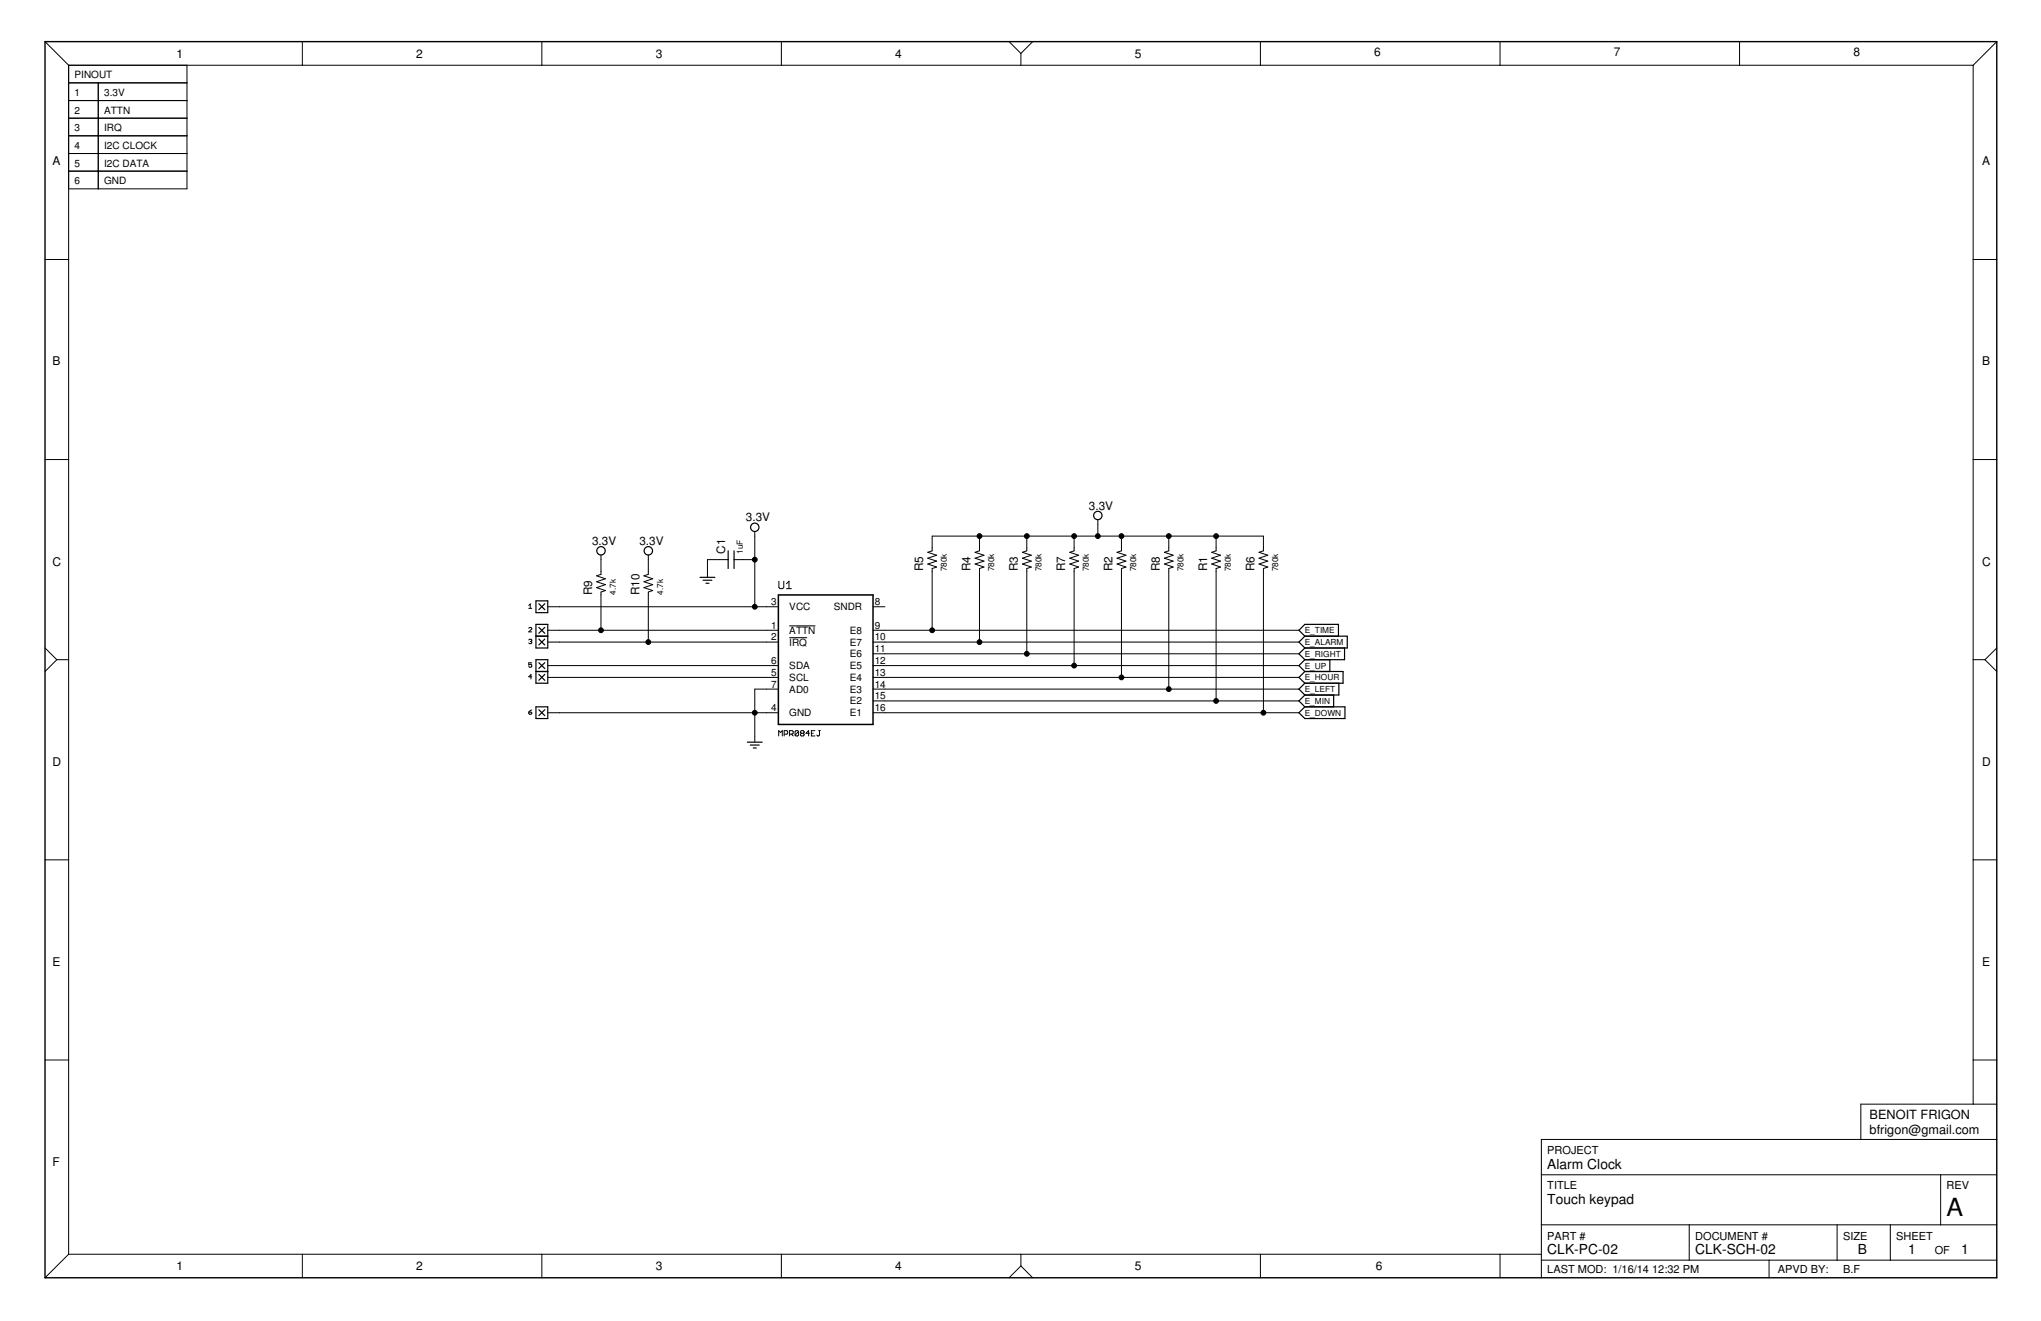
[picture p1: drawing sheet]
<svg xmlns="http://www.w3.org/2000/svg" width="432mm" height="279mm" viewBox="0 0 432 279" stroke-linecap="round" stroke-linejoin="round" font-family="sans-serif">
<g fill="none" stroke="#000" stroke-width=".21">
<path d="M9.5 8.8l5 5M14.5 13.8v251.5M14.5 13.8h402.9M14.5 17.5h25.1M20.8 17.5v22.4M39.6 13.8v26.1h-25.1M64 8.8v5M114.6 8.8v5M165.3 8.8v5M213.5 8.8l2.5 2.5M216 11.3v2.5M218.5 8.8l-2.5 2.5"/>
<path d="M266.7 8.8v5M317.4 8.8v5M368 8.8v5M417.4 13.8v219.7M422.4 8.8l-5 5M14.5 21.3h25.1M14.5 25h25.1M14.5 28.7h25.1M14.5 32.5h25.1M14.5 36.2h25.1M9.5 54.9h5M417.4 54.9h5"/>
<path d="M9.5 97.2h5M417.4 97.2h5M127.1 117.4v4.1l-.9 .3 1.9 .6-1.9 .6 1.9 .7-1.9 .6 1.9 .6-1 .3v8.1M137.2 117.4v4.1l-1 .3 1.9 .6-1.9 .6 1.9 .7-1.9 .6 1.9 .6-.9 .3v10.6M154.1 118.4h-4.4v3.7M155.3 118.4h4.4M159.7 112.4v15.9M207.2 113.4v3.1l-.9 .3 1.9 .6-1.9 .7 1.9 .6-1.9 .6 1.9 .6-1 .3v15.6M217.2 113.4v3.1l-.9 .3 1.9 .6-1.9 .7 1.9 .6-1.9 .6 1.9 .6-1 .3v18.1M227.2 113.4v3.1l-.9 .3 1.9 .6-1.9 .7 1.9 .6-1.9 .6 1.9 .6-1 .3v20.6M232.3 109.9v3.5M237.3 113.4v3.1l-1 .3 1.9 .6-1.9 .7 1.9 .6-1.9 .6 1.9 .6-.9 .3v23.1"/>
<path d="M247.3 113.4v3.1l-1 .3 1.9 .6-1.9 .7 1.9 .6-1.9 .6 1.9 .6-.9 .3v25.6M257.3 113.4v3.1l-1 .3 1.9 .6-1.9 .7 1.9 .6-1.9 .6 1.9 .6-.9 .3v28.1M9.5 137.1l2.5 2.4M12 139.5h2.5M12 139.5l-2.5 2.5M111.9 132.9l.1-.2 .5 .2-.6 .7h.6M111.9 135.4l.4-.2 .2 .2-.2 .3M111.9 128.1l.3-.4v1M111.9 128.7h.6M112.2 135.7h.1M112.3 135.7l.2 .1-.2 .3-.4-.1M115.9 135.8h48.8"/>
<path d="M115.9 133.3h48.8M115.9 128.3h48.8M164.8 122.9v1.3l.2 .3h.6l.2-.3v-1.3M166.4 124.5h1M166.4 123.5l.5-.6v1.6M167 132.4h5.5M167 134.9h3.8M184.7 138.3h90.1M184.7 135.8h90.1M184.7 133.3h90.1M184.7 128.3h2.5M197.2 133.3v-13.1l1-.3-1.9-.6 1.9-.6-1.9-.6 1.9-.7-1.9-.6 .9-.3v-3.1h70.1v3.1l-.9 .3 1.8 .6-1.8 .7 1.8 .6-1.8 .6 1.8 .6-.9 .3v30.5"/>
<path d="M417.4 139.5h2.5M419.9 139.5l2.5 2.5M422.4 137.1l-2.5 2.4M111.9 150.6h.4l.2 .3-.5 .2zM112.5 140.2h-.6v.5l.3-.2 .3 .2v.3l-.2 .1-.4-.1M112.5 143.2h-.6l.4-.5v.9M112.5 150.2l-.6 .4M115.9 150.7h48.8M115.9 143.3h48.8M115.9 140.8h48.8M164.7 145.8h-5v11.2M164.7 155.7v-1.2l.4 .4 .4-.4v1.2"/>
<path d="M165.9 155.3h.6l.1-.2v-.4l-.1-.2h-.6v1.2M167 155.3h.6l.2-.2v-.4l-.2-.2h-.6v1.2M167.4 155.3l.4 .4M169 154.7l-.2-.2h-.4l-.2 .2v.8M169 154.7v.8l-.2 .2h-.4l-.2-.2M169 154.7l-.8 .8M169.5 155.1l-.1-.2 .1-.4h.4l.2 .2-.2 .4M169.5 155.1l-.1 .2 .1 .4h.4l.2-.2-.2-.4M169.5 155.1h.4M171.3 155.1h-.8l.6-.6v1.2M171.7 155.1h.3M172.4 154.5h-.7v1.2h.7"/>
<path d="M173.2 154.5h.4M173.4 154.5v1l-.2 .2-.4-.2M184.7 150.7h90.1M184.7 148.3h90.1M184.7 145.8h90.1M184.7 143.3h90.1M184.7 140.8h90.1M9.5 181.9h5M417.4 181.9h5M9.5 224.2h5M417.4 224.2h5M422.4 233.5h-28.7v7.5"/>
<path d="M326.1 259.1h96.3M326.1 248.5h96.3M357.4 259.1v7.4M388.7 259.1v7.4M399.9 259.1v7.4M410.6 248.5v10.6M422.4 241h-96.3v29.3M14.5 265.3l-5 5M14.5 265.3h311.6M64 265.3v5M114.6 265.3v5M165.3 265.3v5"/>
<path d="M216 265.3v2.5M216 267.8l-2.5 2.5M216 267.8l2.5 2.5M266.7 265.3v5M317.4 265.3v5M326.1 266.5h96.3M374.3 266.5v3.8"/>
</g>
<g fill="none" stroke="#000" stroke-width=".25">
<path d="M154.1 116.5v3.7M155.3 116.5v3.7M113.4 139.5h2.5v5h-2.5zM113.4 132.1h2.5v5h-2.5zM113.4 134.6h2.5M113.4 127.1h2.5v2.5h-2.5zM114 132.7l1.3 1.2M114 135.2l1.3 1.2M114 127.7l1.3 1.2M115.3 132.7l-1.3 1.2M115.3 135.2l-1.3 1.2M115.3 127.7l-1.3 1.2"/>
<path d="M148.1 122.1h3.1M148.7 122.7h1.9M149.4 123.4h.6M276.1 137.1l-1.3 1.2 1.3 1.2M276.1 134.6h8.9v2.5h-8.9M276.1 134.6l-1.3 1.2 1.3 1.3M276.1 134.6l-1.3-1.3 1.3-1.2h7.1v2.5M276.1 139.5l-1.3 1.3 1.3 1.2M281.3 139.5v2.5M284.5 137.1v2.4h-8.4M113.4 149.5h2.5v2.5h-2.5zM113.4 142h2.5"/>
<path d="M114 140.2l1.3 1.2M114 142.6l1.3 1.3M114 150.1l1.3 1.3M115.3 140.2l-1.3 1.2M115.3 142.6l-1.3 1.3M115.3 150.1l-1.3 1.3M158.1 157h3.1M158.7 157.6h1.9M159.4 158.2h.6M274.8 150.7l1.3-1.2h8.4v2.5h-8.4zM276.1 147l-1.3 1.3 1.3 1.2M276.1 142l-1.3 1.3 1.3 1.2"/>
<path d="M276.1 142h8v2.5h-8M276.1 144.5l-1.3 1.3 1.3 1.2M282.2 147v2.5M283.3 144.5v2.5h-7.2"/>
<circle cx="127.1" cy="116.5" r=".89"/>
<circle cx="137.2" cy="116.5" r=".89"/>
<circle cx="159.7" cy="111.5" r=".89"/>
<circle cx="232.3" cy="109" r=".89"/>
</g>
<path d="M9.5 8.8h412.9v261.5h-412.9z" fill="none" stroke="#000" stroke-width=".3"/>
<path d="M164.7 125.8h20v27.4h-20z" fill="none" stroke="#000" stroke-width=".32"/>
<g fill="#000" stroke="#000" stroke-width=".21">
<circle cx="159.7" cy="118.4" r=".51"/>
<circle cx="207.2" cy="113.4" r=".51"/>
<circle cx="217.2" cy="113.4" r=".51"/>
<circle cx="227.2" cy="113.4" r=".51"/>
<circle cx="232.3" cy="113.4" r=".51"/>
<circle cx="237.3" cy="113.4" r=".51"/>
<circle cx="247.3" cy="113.4" r=".51"/>
<circle cx="257.3" cy="113.4" r=".51"/>
<circle cx="127.1" cy="133.3" r=".51"/>
<circle cx="137.2" cy="135.8" r=".51"/>
<circle cx="159.7" cy="128.3" r=".51"/>
<circle cx="197.2" cy="133.3" r=".51"/>
<circle cx="207.2" cy="135.8" r=".51"/>
<circle cx="217.2" cy="138.3" r=".51"/>
<circle cx="159.7" cy="150.7" r=".51"/>
<circle cx="227.2" cy="140.8" r=".51"/>
<circle cx="237.3" cy="143.3" r=".51"/>
<circle cx="247.3" cy="145.8" r=".51"/>
<circle cx="257.3" cy="148.3" r=".51"/>
<circle cx="267.3" cy="150.7" r=".51"/>
</g>
<text font-size="5.3" x="411.8" y="257.2">A</text>
<g font-size="2.9">
<text x="327.4" y="247.2">Alarm Clock</text>
<text x="327.4" y="254.7">Touch keypad</text>
<text x="327.4" y="265.3">CLK-PC-02</text>
<text x="358.6" y="265.3">CLK-SCH-02</text>
<text x="393" y="265.3">B</text>
<text x="403.7" y="265.3">1</text>
<text x="414.9" y="265.3">1</text>
</g>
<g font-size="2.7">
<text x="395.5" y="239.8">bfrigon@gmail.com</text>
<text x="395.5" y="236.6">BENOIT FRIGON</text>
</g>
<g font-size="2.5">
<text x="290.8" y="11.9">6</text>
<text x="341.4" y="11.9">7</text>
<text x="392.1" y="11.9">8</text>
<text x="37.4" y="12.2">1</text>
<text x="88" y="12.2">2</text>
<text x="138.7" y="12.2">3</text>
<text x="189.4" y="12.2">4</text>
<text x="240.1" y="12.2">5</text>
<text x="11.1" y="35">A</text>
<text x="419.3" y="35">A</text>
<text x="11.1" y="77.3">B</text>
<text x="419.3" y="77.3">B</text>
<text x="230.4" y="107.8">3.3V</text>
<text x="157.8" y="110.3">3.3V</text>
<text x="11.1" y="119.6">C</text>
<text x="125.3" y="115.3">3.3V</text>
<text x="135.3" y="115.3">3.3V</text>
<text x="153.4" y="117.1" transform="rotate(-90 153.4 117.1)">C1</text>
<text x="419.3" y="119.6">C</text>
<text x="125.3" y="125.8" transform="rotate(-90 125.3 125.8)">R9</text>
<text x="135.3" y="125.8" transform="rotate(-90 135.3 125.8)">R10</text>
<text x="195.3" y="120.9" transform="rotate(-90 195.3 120.9)">R5</text>
<text x="205.4" y="120.9" transform="rotate(-90 205.4 120.9)">R4</text>
<text x="215.4" y="120.9" transform="rotate(-90 215.4 120.9)">R3</text>
<text x="225.4" y="120.9" transform="rotate(-90 225.4 120.9)">R7</text>
<text x="235.4" y="120.9" transform="rotate(-90 235.4 120.9)">R2</text>
<text x="245.4" y="120.9" transform="rotate(-90 245.4 120.9)">R8</text>
<text x="255.4" y="120.9" transform="rotate(-90 255.4 120.9)">R1</text>
<text x="265.4" y="120.9" transform="rotate(-90 265.4 120.9)">R6</text>
<text x="11.1" y="161.9">D</text>
<text x="419.3" y="161.9">D</text>
<text x="11.1" y="204.3">E</text>
<text x="419.3" y="204.3">E</text>
<text x="11.1" y="246.6">F</text>
<text x="37.4" y="268.7">1</text>
<text x="88" y="268.7">2</text>
<text x="138.7" y="268.7">3</text>
<text x="189.4" y="268.7">4</text>
<text x="240.1" y="268.7">5</text>
<text x="291.1" y="268.7">6</text>
</g>
<g font-size="2.3">
<text x="327.4" y="244.1">PROJECT</text>
<text x="327.4" y="251.6">TITLE</text>
<text x="411.8" y="251.6">REV</text>
<text x="327.4" y="262.2">PART #</text>
<text x="358.6" y="262.2">DOCUMENT #</text>
<text x="389.9" y="262.2">SIZE</text>
<text x="401.2" y="262.2">SHEET</text>
<text x="327.4" y="269.3">LAST MOD: 1/16/14</text>
<text x="349.5" y="269.3">12:32 PM</text>
<text x="376.2" y="269.3">APVD BY:</text>
<text x="389.9" y="269.3">B.F</text>
<text x="409.3" y="265.3">OF</text>
</g>
<g font-size="2.1">
<text x="15.8" y="16.6">PINOUT</text>
<text x="15.8" y="20.3">1</text>
<text x="22" y="20.3">3.3V</text>
<text x="15.8" y="24.1">2</text>
<text x="15.8" y="27.8">3</text>
<text x="22" y="24.1">ATTN</text>
<text x="22" y="27.8">IRQ</text>
<text x="15.8" y="31.5">4</text>
<text x="15.8" y="35.3">5</text>
<text x="22" y="31.5">I2C CLOCK</text>
<text x="22" y="35.3">I2C DATA</text>
<text x="15.8" y="39">6</text>
<text x="22" y="39">GND</text>
<text x="163.1" y="128">3</text>
<text x="167" y="129.1">VCC</text>
<text x="176.4" y="129.1">SNDR</text>
<text x="185.1" y="128">8</text>
<text x="163.1" y="133">1</text>
<text x="163.1" y="135.5">2</text>
<text x="167" y="134.1">ATTN</text>
<text x="167" y="136.5">IRQ</text>
<text x="179.8" y="136.6">E7</text>
<text x="179.8" y="134.1">E8</text>
<text x="185.1" y="137.9">11</text>
<text x="185.1" y="135.5">10</text>
<text x="185.1" y="133">9</text>
<text x="163.1" y="140.4">6</text>
<text x="163.1" y="142.9">5</text>
<text x="167" y="141.5">SDA</text>
<text x="179.8" y="141.5">E5</text>
<text x="179.8" y="139">E6</text>
<text x="185.1" y="142.9">13</text>
<text x="185.1" y="140.4">12</text>
<text x="163.1" y="145.4">7</text>
<text x="167" y="144">SCL</text>
<text x="167" y="146.5">AD0</text>
<text x="179.8" y="149">E2</text>
<text x="179.8" y="146.5">E3</text>
<text x="179.8" y="144">E4</text>
<text x="185.1" y="147.9">15</text>
<text x="185.1" y="145.4">14</text>
<text x="163.1" y="150.4">4</text>
<text x="167" y="151.5">GND</text>
<text x="179.8" y="151.5">E1</text>
<text x="185.1" y="150.4">16</text>
</g>
<g font-size="1.8">
<text x="157.2" y="117.1" transform="rotate(-90 157.2 117.1)">1uF</text>
<text x="130.3" y="125.8" transform="rotate(-90 130.3 125.8)">4.7k</text>
<text x="140.3" y="125.8" transform="rotate(-90 140.3 125.8)">4.7k</text>
<text x="200.3" y="120.9" transform="rotate(-90 200.3 120.9)">780k</text>
<text x="210.4" y="120.9" transform="rotate(-90 210.4 120.9)">780k</text>
<text x="220.4" y="120.9" transform="rotate(-90 220.4 120.9)">780k</text>
<text x="230.4" y="120.9" transform="rotate(-90 230.4 120.9)">780k</text>
<text x="240.4" y="120.9" transform="rotate(-90 240.4 120.9)">780k</text>
<text x="250.4" y="120.9" transform="rotate(-90 250.4 120.9)">780k</text>
<text x="260.4" y="120.9" transform="rotate(-90 260.4 120.9)">780k</text>
<text x="270.4" y="120.9" transform="rotate(-90 270.4 120.9)">780k</text>
<text x="276.1" y="136.4">E_ALARM</text>
<text x="276.1" y="133.9">E_TIME</text>
<text x="276.1" y="143.9">E_HOUR</text>
<text x="276.1" y="138.9">E_RIGHT</text>
<text x="276.1" y="141.4">E_UP</text>
<text x="276.1" y="148.9">E_MIN</text>
<text x="276.1" y="146.4">E_LEFT</text>
<text x="276.1" y="151.4">E_DOWN</text>
</g>
</svg>
